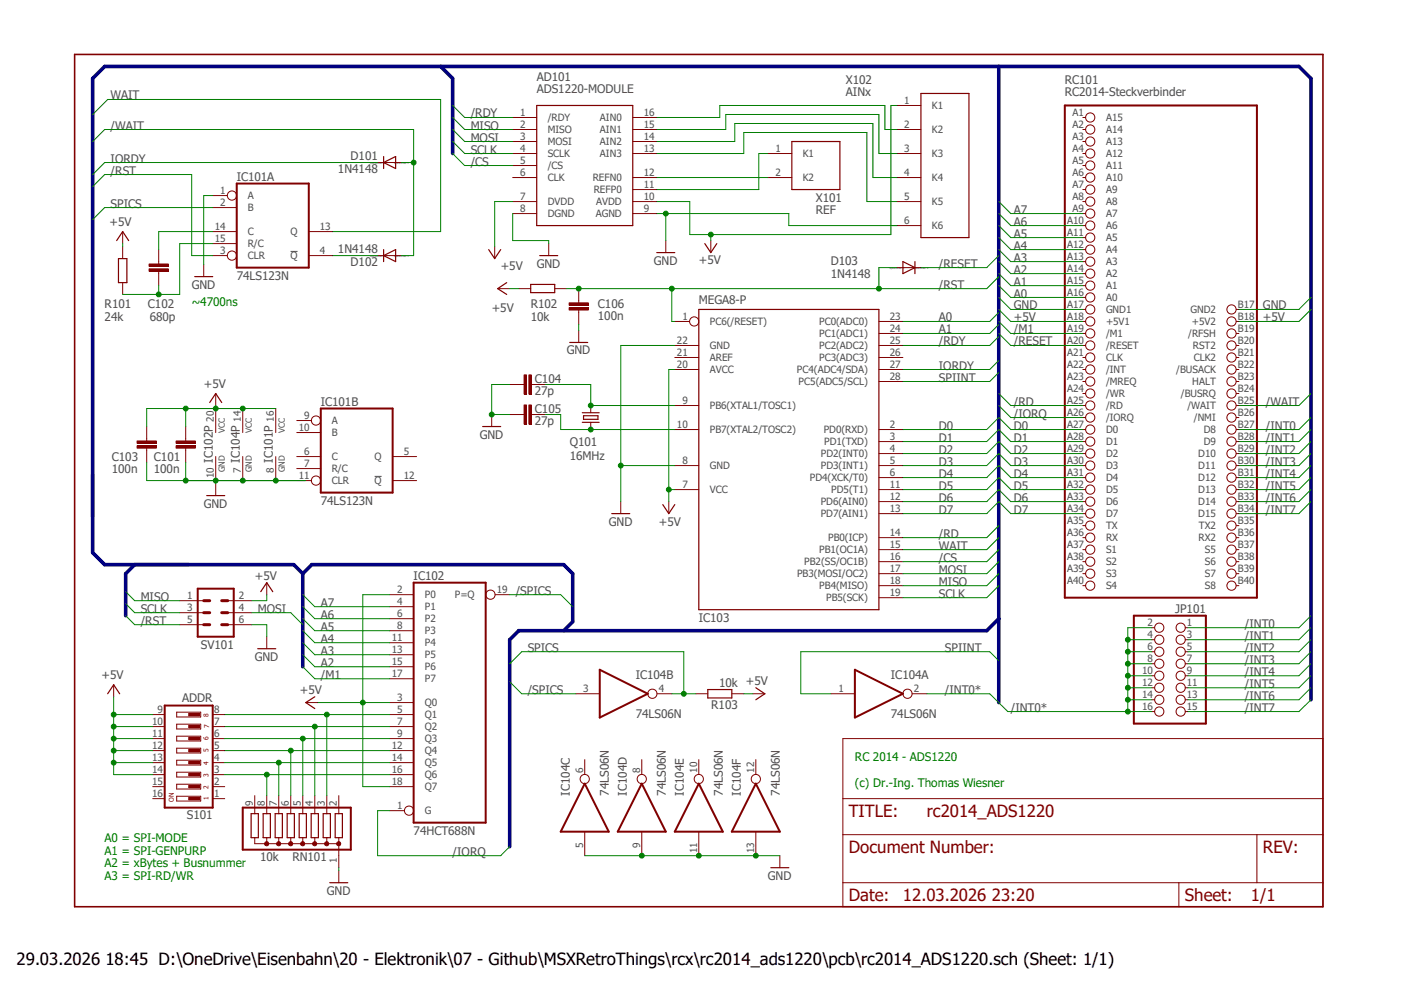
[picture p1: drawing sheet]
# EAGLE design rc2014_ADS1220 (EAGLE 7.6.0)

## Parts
AD101  ADS1220-MODULE  [ADS1220-MOD]
C101  100n  C-EU025-025X050  [C025-025X050]
C102  680p  C-EU025-025X050  [C025-025X050]
C103  100n  C-EU025-025X050  [C025-025X050]
C104  27p  C-EU025-025X050  [C025-025X050]
C105  27p  C-EU025-025X050  [C025-025X050]
C106  100n  C-EU025-025X050  [C025-025X050]
D101  1N4148  1N4148DO35-10  [DO35-10]
D102  1N4148  1N4148DO35-10  [DO35-10]
D103  1N4148  1N4148DO35-10  [DO35-10]
IC101  74LS123N  [DIL16]
IC102  74HCT688N  [DIL20]
IC103  MEGA8-P  [DIL28-3]
IC104  74LS06N  [DIL14]
JP101  PINHD-2X8  [2X08]
Q101  16MHz  CRYSTALHC49U-V  [HC49U-V]
R101  24k  R-EU_0207/10  [0207/10]
R102  10k  R-EU_0207/10  [0207/10]
R103  10k  R-EU_0207/10  [0207/10]
RC101  RC2014-Steckverbinder  RC2014STECKER  [RC2014-STECKER]
RN101  10k  G08R  [SIL9]
S101  ADDR  DS08  [DS-08]
SV101  ML6L  [ML6L]
X101  REF  AKL182-2  [AKL182-2]
X102  AINx  AKL182-6  [AKL182-6]

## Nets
+5V: AD101.7(DVDD) AD101.10(AVDD) C101.2 C103.2 IC101.16(P:VCC) IC102.2(P0) IC102.3(Q0) IC102.18(Q7) IC102.20(VCC) IC103.7(VCC) IC103.20(AVCC) IC104.14(P:VCC) R101.1 R102.1 R103.1 RC101.A18(+5V1) RC101.B18(+5V2) S101.9 S101.10 S101.11 S101.12 S101.13 S101.14 SV101.2 X102.1(K1)
/CS: AD101.5(/CS) IC103.16(PB2(SS/OC1B))
/INT0: JP101.1 RC101.B27(D8)
/INT0*: IC104.2(A:O) JP101.2 JP101.4 JP101.6 JP101.8 JP101.10 JP101.12 JP101.14 JP101.16
/INT1: JP101.3 RC101.B28(D9)
/INT2: JP101.5 RC101.B29(D10)
/INT3: JP101.7 RC101.B30(D11)
/INT4: JP101.9 RC101.B31(D12)
/INT5: JP101.11 RC101.B32(D13)
/INT6: JP101.13 RC101.B33(D14)
/INT7: JP101.15 RC101.B34(D15)
/IORQ: IC102.1(G) RC101.A26(/IORQ)
/M1: IC102.17(P7) RC101.A19(/M1)
/RD: IC103.14(PB0(ICP)) RC101.A25(/RD)
/RDY: AD101.1(/RDY) IC103.25(PC2(ADC2))
/RESET: D103.C RC101.A20(/RESET)
/RST: C106.2 D103.A IC101.3(A:CLR) IC103.1(PC6(/RESET)) R102.2 SV101.5
/SPICS: IC102.19(P=Q) IC104.3(B:I)
/WAIT: D101.A D102.A RC101.B25(/WAIT)
A0: IC103.23(PC0(ADC0)) RC101.A16(A0)
A1: IC103.24(PC1(ADC1)) RC101.A15(A1)
A2: IC102.15(P6) RC101.A14(A2)
A3: IC102.13(P5) RC101.A13(A3)
A4: IC102.11(P4) RC101.A12(A4)
A5: IC102.8(P3) RC101.A11(A5)
A6: IC102.6(P2) RC101.A10(A6)
A7: IC102.4(P1) RC101.A9(A7)
D0: IC103.2(PD0(RXD)) RC101.A27(D0)
D1: IC103.3(PD1(TXD)) RC101.A28(D1)
D2: IC103.4(PD2(INT0)) RC101.A29(D2)
D3: IC103.5(PD3(INT1)) RC101.A30(D3)
D4: IC103.6(PD4(XCK/T0)) RC101.A31(D4)
D5: IC103.11(PD5(T1)) RC101.A32(D5)
D6: IC103.12(PD6(AIN0)) RC101.A33(D6)
D7: IC103.13(PD7(AIN1)) RC101.A34(D7)
GND: AD101.8(DGND) AD101.9(AGND) C101.1 C103.1 C104.2 C105.2 C106.1 IC101.1(A:A) IC101.8(P:GND) IC101.11(B:CLR) IC102.10(GND) IC103.8(GND) IC103.22(GND) IC104.5(C:I) IC104.7(P:GND) IC104.9(D:I) IC104.11(E:I) IC104.13(F:I) RC101.A17(GND1) RC101.B17(GND2) RN101.1 SV101.6 X102.6(K6)
IORDY: D101.C IC103.27(PC4(ADC4/SDA))
MISO: AD101.2(MISO) IC103.18(PB4(MISO)) SV101.1
MOSI: AD101.3(MOSI) IC103.17(PB3(MOSI/OC2)) SV101.4
N$1: C102.1 IC101.15(A:R/C) R101.2
N$2: D102.C IC101.4(A:!Q)
N$3: C105.1 IC103.10(PB7(XTAL2/TOSC2)) Q101.1
N$4: C102.2 IC101.14(A:C)
N$5: C104.1 IC103.9(PB6(XTAL1/TOSC1)) Q101.2
N$6: IC102.16(Q6) RN101.8 S101.3
N$7: IC102.14(Q5) RN101.7 S101.4
N$8: IC102.12(Q4) RN101.6 S101.5
N$9: IC102.9(Q3) RN101.5 S101.6
N$10: IC102.7(Q2) RN101.4 S101.7
N$11: IC102.5(Q1) RN101.3 S101.8
N$12: AD101.16(AIN0) X102.2(K2)
N$13: AD101.15(AIN1) X102.3(K3)
N$14: AD101.14(AIN2) X102.4(K4)
N$15: AD101.13(AIN3) X102.5(K5)
N$16: AD101.11(REFP0) X101.1(K1)
N$17: AD101.12(REFN0) X101.2(K2)
SCLK: AD101.4(SCLK) IC103.19(PB5(SCK)) SV101.3
SPICS: IC101.2(A:B) IC104.4(B:O) R103.2
SPIINT: IC103.28(PC5(ADC5/SCL)) IC104.1(A:I)
WAIT: IC101.13(A:Q) IC103.15(PB1(OC1A))
Unconnected: AD101.6(CLK) IC101.5(B:Q) IC101.6(B:C) IC101.7(B:R/C) IC101.9(B:A) IC101.10(B:B) IC101.12(B:!Q) IC103.21(AREF) IC103.26(PC3(ADC3)) IC104.6(C:O) IC104.8(D:O) IC104.10(E:O) IC104.12(F:O) RC101.A1(A15) RC101.A2(A14) RC101.A3(A13) RC101.A4(A12) RC101.A5(A11) RC101.A6(A10) RC101.A7(A9) RC101.A8 RC101.A21(CLK) RC101.A22(/INT) RC101.A23(/MREQ) RC101.A24(/WR) RC101.A35(TX) RC101.A36(RX) RC101.A37(S1) RC101.A38(S2) RC101.A39(S3) RC101.A40(S4) RC101.B19(/RFSH) RC101.B20(RST2) RC101.B21(CLK2) RC101.B22(/BUSACK) RC101.B23(HALT) RC101.B24(/BUSRQ) RC101.B26(/NMI) RC101.B35(TX2) RC101.B36(RX2) RC101.B37(S5) RC101.B38(S6) RC101.B39(S7) RC101.B40(S8) RN101.2 RN101.9 S101.1 S101.2 S101.15 S101.16

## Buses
B$1
B$2

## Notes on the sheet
- ~4700ns
- RC 2014 - ADS1220
  
  (c) Dr.-Ing. Thomas Wiesner
- A0 = SPI-MODE
  A1 = SPI-GENPURP
  A2 = xBytes + Busnummer
  A3 = SPI-RD/WR
